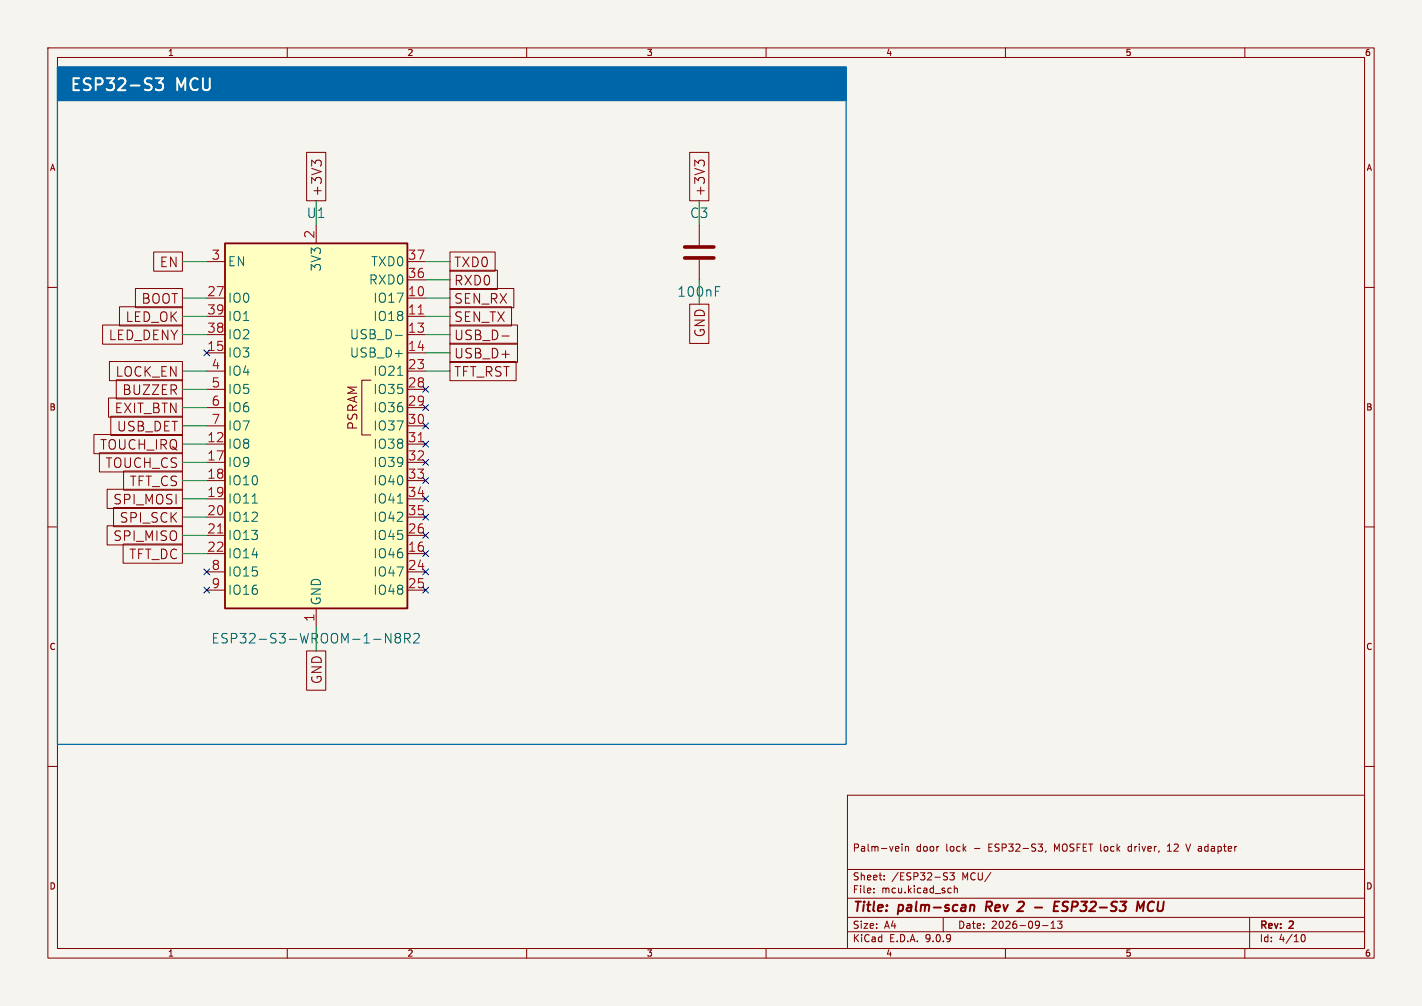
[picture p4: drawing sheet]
<svg xmlns="http://www.w3.org/2000/svg" width="297mm" height="210mm" viewBox="0 0 297 210" stroke-linecap="round" stroke-linejoin="round" font-family="sans-serif">
<path d="M0 0h297v210h-297z" fill="#f5f4ef" stroke="#f5f4ef" stroke-width=".21"/>
<g fill="none" stroke="#840000" stroke-width=".21">
<path d="M10 10h277v190h-277zM12 12h273v186h-273zM60 10v2M110 10v2M160 10v2M210 10v2M260 10v2M10 60h2M285 60h2M10 110h2M285 110h2M10 160h2"/>
<path d="M177 166h108v32h-108zM188.4 176.2v.1M188.4 176.7v1M189.1 176.7v1M189.1 176.8l.2-.1 .4 .1v.9M216.8 176.2h.9l-.5 .6M217.5 176.8l.2 .3v.3l-.2 .3M218.5 177.6l-.2 .3M235.7 176.8v.8M243.8 177.7h.9M244.2 176.2l-.4 .4M247.7 176.2l.5 1.5"/>
<path d="M285 160h2M60 198v2M110 198v2M160 198v2M177 194.5h108M177 191.5h108M177 187.5h108M177 181.5h108M182.5 186.3v.1M182.5 185.5v.1M184.7 183.6v.1M184.7 182.8v.1"/>
<path d="M197 191.5v3M197.2 182.8l.5 .3 .2 .3-.3 .3-.6-.1M197.2 182.3h.7M198.2 185.4l.5 .1M198.4 182.2h.9l-.5 .6 .4 .1v.7l-.2 .1-.6-.1M198.7 186.3l-.5 .1M199.3 185.5l.2-.1 .4 .1 .1 .9M199.3 184.9v1.5M210 198v2M217.7 193.2h1.2M219.5 193.8h.9M219.5 192.7l.5-.4v1.5"/>
<path d="M220.9 192.3h.9l-.5 .6 .4 .1v.7l-.2 .1-.6-.1M260 198v2M261 191.5v6.5M271.7 195.7l.2-.5 .2-.1a.8 .8 0 0 1 .5 .7 .8 .8 0 0 1-.5 .8l-.2-.1-.2-.5"/>
</g>
<path d="M202.7 189.1l.3-.2 .5 .1-.1 1.2M202.7 188.9l-.2 1.3M206.1 188.2l-.2 2M213.1 188.2h.5M213.7 189.1l-1.3 1.1h1.3M216.2 189.4h1.5M220.2 189.2h.7M221.3 188.2h-1l-.2 2h.9M221.8 190.1h.9M222.9 188.2h-.5l-.4 .4 .1 .5 .6 .2M237.4 190.2l.2-2 .5 1.4 .9-1.4-.3 2M240.7 188.2a1.07 1.07 0 0 0-1 .8 1.07 1.07 0 0 0 .6 1.2l.4-.1" fill="none" stroke="#840000" stroke-width=".4"/>
<path d="M12 14h164.7v7h-164.7z" fill="#06a"/>
<path d="M143 51.6h6.1M143 53.8h6.1" fill="none" stroke="#840000" stroke-width=".76"/>
<path d="M146 47v4.2M146 54.2v4.2" fill="none" stroke="#840000" stroke-width=".21"/>
<path d="M149.4 59.8h1" fill="none" stroke="#006464" stroke-width=".21"/>
<path d="M47 50.8h38.1v76.2h-38.1z" fill="#ffffc2"/>
<path d="M47 50.8h38.1v76.2h-38.1z" fill="none" stroke="#840000" stroke-width=".38"/>
<g fill="none" stroke="#840000" stroke-width=".21">
<path d="M64 31.8h4v10.1h-4zM65.9 34.1l-.8-.7v1.3M65.9 33.8l.3-.4h.5l.4 .4M144 31.8h4.1v10.1h-4.1zM145.9 33.8l.4-.4h.4l.4 .4M145.9 34.1l-.8-.7v1.3M32.1 52.6h6v4h-6zM43.2 54.6h3.8M66 47v3.8M94 52.6h9.4v4h-9.4zM94 56.4h9.9v4h-9.9zM21.4 67.8h16.7v4.1h-16.7z"/>
<path d="M22.9 75.5h15.2v4h-15.2zM24.3 79.3h13.8v4h-13.8zM25 64h13.1v4h-13.1zM28.3 60.2h9.8v4h-9.8zM43.2 77.5h3.8M77.5 79.4h-1.9v11.4h1.9M85.1 66h3.8M94 60.2h13.3v4h-13.3zM94 64h12.8v4h-12.8zM94 67.8h14.1v4.1h-14.1zM94 71.7h14.1v4h-14.1zM94 75.5h13.8v4h-13.8z"/>
<path d="M104.8 70.1h1.6M144 63.5h4.1v8.2h-4.1zM19.6 90.7h18.5v4h-18.5zM20.8 94.5h17.3v4h-17.3zM22.7 83.1h15.4v4h-15.4zM23.1 86.9h15v4h-15zM25.8 98.3h12.3v4h-12.3zM43.2 81.3h3.8M43.2 85.1h3.8M43.2 88.9h3.8M43.2 92.7h3.8M85.1 92.7h3.8"/>
<path d="M85.1 96.5h3.8M22.4 102.1h15.7v4h-15.7zM22.4 109.8h15.7v4h-15.7zM23.7 105.9h14.4v4.1h-14.4zM25.7 113.6h12.4v4h-12.4zM43.2 111.8h3.8M43.2 115.6h3.8M43.2 119.4h3.8M43.2 123.2h3.8M64 135.9h4v8.2h-4zM66 127v3.8"/>
</g>
<path d="M82.6 70h1.4M52.7 105h1.1M80.5 132.2l1.2 2v-2M82.9 133.1l-.4-.4 .4-.5 .6 .1 .2 .3-.4 .5M82.9 133.1l-.4 .4 .1 .5 .3 .2 .6-.1 .2-.3v-.3l-.4-.4M82.9 133.1h.4M84.5 133.3h.8a.54 .54 0 0 0 .4-.5 .54 .54 0 0 0-.4-.6h-.8v2M85 133.3l.7 .9M86.4 132.4l.3-.2 .7 .1a.54 .54 0 0 1 .1 .8l-1.2 1.1h1.3" fill="none" stroke="#006464" stroke-width=".21"/>
<g fill="none" stroke="#009600" stroke-width=".21">
<path d="M38.1 54.6h5.1M66 41.9v5.1M88.9 54.6h5.1M88.9 58.4h5.1M146 41.9v5.1M146 58.4v5.1M38.1 62.2h5.1M38.1 77.5h5.1M38.1 69.9h5.1M38.1 66h5.1M88.9 62.2h5.1M88.9 77.5h5.1"/>
<path d="M88.9 73.7h5.1M88.9 69.9h5.1M88.9 66h5.1M38.1 88.9h5.1M38.1 85.1h5.1M38.1 81.3h5.1M38.1 92.7h5.1M38.1 96.5h5.1M38.1 115.6h5.1M38.1 111.8h5.1M38.1 100.3h5.1M38.1 104.1h5.1"/>
<path d="M38.1 108h5.1M66 130.8v5.1"/>
</g>
<g fill="none" stroke="#000084" stroke-width=".21">
<path d="M42.6 73.1l1.2 1.2M43.8 73.1l-1.2 1.2M88.3 84.5l1.2 1.2M88.3 80.7l1.2 1.2M88.3 99.7l1.2 1.2M88.3 95.9l1.2 1.2M88.3 92.1l1.2 1.2M88.3 88.3l1.2 1.2M89.5 84.5l-1.2 1.2M89.5 80.7l-1.2 1.2M89.5 99.7l-1.2 1.2M89.5 95.9l-1.2 1.2"/>
<path d="M89.5 92.1l-1.2 1.2M89.5 88.3l-1.2 1.2M42.6 118.8l1.2 1.2M43.8 118.8l-1.2 1.2M88.3 118.8l1.2 1.2M88.3 115l1.2 1.2M88.3 111.2l1.2 1.2M88.3 107.3l1.2 1.3M88.3 103.5l1.2 1.2M89.5 118.8l-1.2 1.2M89.5 115l-1.2 1.2M89.5 111.2l-1.2 1.2"/>
<path d="M89.5 107.3l-1.2 1.3M89.5 103.5l-1.2 1.2M42.6 122.6l1.2 1.2M43.8 122.6l-1.2 1.2M88.3 122.6l1.2 1.2M89.5 122.6l-1.2 1.2"/>
</g>
<path d="M32.5 16.3h1.5l-.8 1a.68 .68 0 0 1 .8 .5v.5l-.2 .4-.9 .1-.4-.2" fill="none" stroke="#fff" stroke-width=".4"/>
<path d="M12 14h164.7v141.4h-164.7zM12 14h164.7v7h-164.7z" fill="none" stroke="#06a" stroke-width=".25"/>
<g font-size="3.5" fill="#fff">
<text x="14.5" y="19.1">ESP32-S3</text>
<text x="36.9" y="19.1">MCU</text>
</g>
<g font-size="2.8" fill="#840000">
<text x="67.4" y="41.2" transform="rotate(-90 67.4 41.2)">+3V3</text>
<text x="147.4" y="41.2" transform="rotate(-90 147.4 41.2)">+3V3</text>
<text x="33.4" y="56">EN</text>
<text x="94.7" y="56">TXD0</text>
<text x="94.7" y="59.8">RXD0</text>
<text x="29.6" y="63.6">BOOT</text>
<text x="94.7" y="63.6">SEN_RX</text>
<text x="22.7" y="71.2">LED_DENY</text>
<text x="26.2" y="67.4">LED_OK</text>
<text x="94.7" y="67.4">SEN_TX</text>
<text x="94.7" y="71.2">USB_D-</text>
<text x="147.4" y="70.4" transform="rotate(-90 147.4 70.4)">GND</text>
<text x="94.7" y="75">USB_D+</text>
<text x="24.2" y="78.8">LOCK_EN</text>
<text x="25.6" y="82.7">BUZZER</text>
<text x="94.7" y="78.8">TFT_RST</text>
<text x="24" y="86.5">EXIT_BTN</text>
<text x="20.9" y="94.1">TOUCH_IRQ</text>
<text x="24.4" y="90.3">USB_DET</text>
<text x="22.1" y="97.9">TOUCH_CS</text>
<text x="27.1" y="101.7">TFT_CS</text>
<text x="23.7" y="105.5">SPI_MOSI</text>
<text x="23.7" y="113.1">SPI_MISO</text>
<text x="25" y="109.3">SPI_SCK</text>
<text x="27" y="116.9">TFT_DC</text>
<text x="67.4" y="142.8" transform="rotate(-90 67.4 142.8)">GND</text>
<text x="178" y="190.9">Title:</text>
<text x="187.7" y="190.9">palm-scan</text>
<text x="206.7" y="190.9">Rev</text>
<text x="214.3" y="190.9">2</text>
<text x="223.3" y="190.9">ESP32-S3</text>
<text x="241.5" y="190.9">MCU</text>
</g>
<g font-size="2.8" fill="#006464">
<text x="64" y="45.7">U1</text>
<text x="144.1" y="45.7">C3</text>
<text x="141.4" y="62.1">100nF</text>
<text x="44.1" y="134.5">ESP32-S3-WROOM-1-N8R2</text>
</g>
<g font-size="2.7" fill="#a90000">
<text x="65.8" y="49.8" transform="rotate(-90 65.8 49.8)">2</text>
<text x="44.1" y="54.4">3</text>
<text x="85.1" y="54.4">37</text>
<text x="85.1" y="58.2">36</text>
<text x="43.2" y="62">27</text>
<text x="43.2" y="65.8">39</text>
<text x="85.1" y="62">10</text>
<text x="85.1" y="65.8">11</text>
<text x="43.2" y="69.6">38</text>
<text x="85.1" y="69.6">13</text>
<text x="43.2" y="73.4">15</text>
<text x="44.1" y="77.2">4</text>
<text x="85.1" y="73.4">14</text>
<text x="85.1" y="77.2">23</text>
<text x="44.1" y="81">5</text>
<text x="85.1" y="81">28</text>
<text x="44.1" y="84.8">6</text>
<text x="44.1" y="88.6">7</text>
<text x="85.1" y="84.8">29</text>
<text x="85.1" y="88.6">30</text>
<text x="43.2" y="92.5">12</text>
<text x="85.1" y="92.5">31</text>
<text x="43.2" y="96.3">17</text>
<text x="43.2" y="100.1">18</text>
<text x="85.1" y="96.3">32</text>
<text x="85.1" y="100.1">33</text>
<text x="43.2" y="103.9">19</text>
<text x="43.2" y="107.7">20</text>
<text x="85.1" y="103.9">34</text>
<text x="85.1" y="107.7">35</text>
<text x="43.2" y="111.5">21</text>
<text x="85.1" y="111.5">26</text>
<text x="43.2" y="115.3">22</text>
<text x="44.1" y="119.1">8</text>
<text x="85.1" y="115.3">16</text>
<text x="85.1" y="119.1">24</text>
<text x="44.1" y="122.9">9</text>
<text x="85.1" y="122.9">25</text>
<text x="65.8" y="129.9" transform="rotate(-90 65.8 129.9)">1</text>
</g>
<g font-size="2.7" fill="#006464">
<text x="47.5" y="55.8">EN</text>
<text x="67.2" y="56.6" transform="rotate(-90 67.2 56.6)">3V3</text>
<text x="77.1" y="59.6">RXD0</text>
<text x="77.5" y="55.8">TXD0</text>
<text x="47.5" y="63.4">IO0</text>
<text x="78" y="63.4">IO17</text>
<text x="47.5" y="67.2">IO1</text>
<text x="47.5" y="71">IO2</text>
<text x="73.1" y="71">USB_D-</text>
<text x="78" y="67.2">IO18</text>
<text x="47.5" y="74.8">IO3</text>
<text x="73.1" y="74.8">USB_D+</text>
<text x="47.5" y="78.7">IO4</text>
<text x="47.5" y="82.5">IO5</text>
<text x="78" y="78.7">IO21</text>
<text x="78" y="82.5">IO35</text>
<text x="47.5" y="86.3">IO6</text>
<text x="78" y="86.3">IO36</text>
<text x="47.5" y="90.1">IO7</text>
<text x="47.5" y="93.9">IO8</text>
<text x="78" y="90.1">IO37</text>
<text x="78" y="93.9">IO38</text>
<text x="47.5" y="97.7">IO9</text>
<text x="47.5" y="101.5">IO10</text>
<text x="78" y="97.7">IO39</text>
<text x="78" y="101.5">IO40</text>
<text x="47.5" y="105.3">IO11</text>
<text x="78" y="105.3">IO41</text>
<text x="47.5" y="109.1">IO12</text>
<text x="47.5" y="112.9">IO13</text>
<text x="78" y="109.1">IO42</text>
<text x="78" y="112.9">IO45</text>
<text x="47.5" y="116.8">IO14</text>
<text x="78" y="116.8">IO46</text>
<text x="47.5" y="120.6">IO15</text>
<text x="47.5" y="124.4">IO16</text>
<text x="78" y="120.6">IO47</text>
<text x="78" y="124.4">IO48</text>
<text x="67.2" y="126.5" transform="rotate(-90 67.2 126.5)">GND</text>
</g>
<text font-size="2.7" fill="#840000" x="74.8" y="89.8" transform="rotate(-90 74.8 89.8)">PSRAM</text>
<g font-size="2.1" fill="#840000">
<text x="178" y="178">Palm-vein</text>
<text x="191.3" y="178">door</text>
<text x="197.6" y="178">lock</text>
<text x="203.5" y="178">-</text>
<text x="206.7" y="178">ESP32-S3,</text>
<text x="220.6" y="178">MOSFET lock</text>
<text x="236.3" y="178">driver,</text>
<text x="244.7" y="178">12</text>
<text x="248.8" y="178">V adapter</text>
<text x="178" y="184">Sheet:</text>
<text x="186.2" y="184">/ESP32-S3</text>
<text x="201" y="184">MCU/</text>
<text x="178" y="186.7">File:</text>
<text x="184.1" y="186.7">mcu.kicad_sch</text>
<text x="178" y="196.9">KiCad</text>
<text x="178" y="194.1">Size:</text>
<text x="184.7" y="194.1">A4</text>
<text x="185.7" y="196.9">E.D.A.</text>
<text x="193.3" y="196.9">9.0.9</text>
<text x="200" y="194.1">Date:</text>
<text x="207" y="194.1">2026-09-13</text>
<text x="263" y="194.3">Rev:</text>
<text x="263" y="196.9">Id:</text>
<text x="267.1" y="196.9">4/10</text>
<text x="269.4" y="194.3">2</text>
</g>
<g font-size="1.8" fill="#840000">
<text x="35" y="11.9">1</text>
<text x="85" y="11.9">2</text>
<text x="135" y="11.9">3</text>
<text x="185" y="11.9">4</text>
<text x="235" y="11.9">5</text>
<text x="285" y="11.9">6</text>
<text x="10.3" y="35.9">A</text>
<text x="285.3" y="35.9">A</text>
<text x="10.3" y="85.9">B</text>
<text x="285.3" y="85.9">B</text>
<text x="10.3" y="135.9">C</text>
<text x="285.3" y="135.9">C</text>
<text x="10.3" y="185.9">D</text>
<text x="285.3" y="185.9">D</text>
<text x="35" y="199.9">1</text>
<text x="85" y="199.9">2</text>
<text x="135" y="199.9">3</text>
<text x="185" y="199.9">4</text>
<text x="235" y="199.9">5</text>
<text x="285" y="199.9">6</text>
</g>
</svg>
